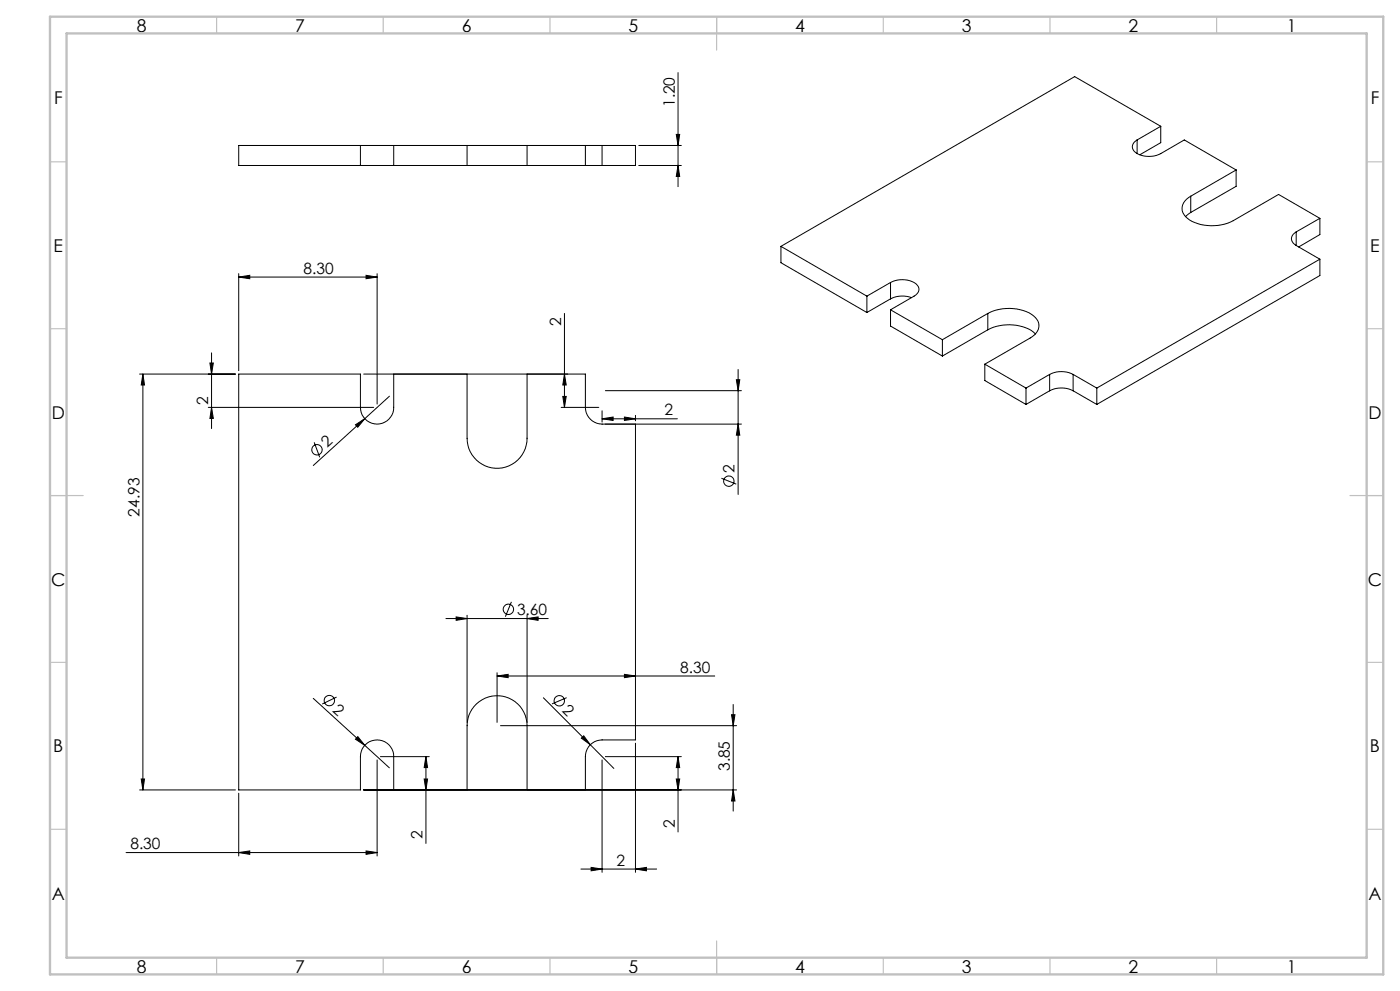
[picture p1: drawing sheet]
<svg xmlns="http://www.w3.org/2000/svg" width="420mm" height="297mm" viewBox="0 0 420 297" stroke-linecap="round" stroke-linejoin="round" font-family="sans-serif">
<g fill="none" stroke="#000" stroke-width=".3">
<path d="M203.4 21.8v34.1M348.2 37.8l-25.8-14.8-88.1 50.8M348.2 37.8l-7.1 4.1M348.2 37.8v5l-6.3 3.6M108.1 49.6h10M108.1 43.6h10M108.1 43.6h-36.5v6h36.5M108.1 43.6v6M118.1 49.6h22M118.1 43.6h22M118.1 43.6v6M140.1 49.6h18"/>
<path d="M140.1 43.6h18M140.1 43.6v6M158.1 43.6v6M158.1 49.6h17.5M158.1 43.6h17.5M175.6 49.6h5M175.6 43.6h5M175.6 43.6v6M180.6 43.6h10v6h-10M180.6 43.6v6M191.6 49.6h12.8M191.6 43.6h12.8"/>
<path d="M202.9 40.3h1l-.5 3.3zM203.4 49.6l.5 3.3h-1zM341.1 41.9a2.17 2.17 0 0 0-1.4 2.1 2.17 2.17 0 0 0 1.4 2 7.8 7.8 0 0 0 7.1 0l7.1-4.1 15.5 9M341.1 41.9v4.1M357.2 58.8a3.8 3.8 0 0 0-1.5 6.1 13.1 13.1 0 0 0 13.5 1.6l14.4-8.2 12.4 7.1M357.2 58.8v4.9M370.8 50.9l-13.6 7.9M370.8 50.9v4.9l-13.6 7.9M234.3 73.8l25.8 15M234.3 73.8v4.9l25.8 15M357.2 63.7l-1.5 1.2M388.9 69.5a2.17 2.17 0 0 0-1.5 2 2.17 2.17 0 0 0 1.5 2.1"/>
<path d="M388.9 73.6l7.1 4.1M388.9 69.5v4.1M396 65.4l-7.1 4.1M396 77.7l-67 38.6M396 65.4v4.9l-6.4 3.7M396 77.7v4.9l-67 38.6M71.6 83l3.3-.5v1zM71.6 82v29.1M71.6 83h41.5M109.8 82.5l3.3 .5-3.3 .5zM113.1 82v39.1M169.3 93.9v28.2"/>
<path d="M260.1 88.8v4.9M267.2 84.7a7.2 7.2 0 0 1 7.9 .7 2.07 2.07 0 0 1-.9 3.4l-7 4M267.2 92.8l15.5 9M267.2 84.7l-7.1 4.1M267.2 92.8v4.9l15.5 9M267.2 84.7v4.9M267.2 89.6l-7.1 4.1M273.4 89.2a7.8 7.8 0 0 0-6.2 .4M296.3 93.9a13.6 13.6 0 0 1 13.8 .7 3.6 3.6 0 0 1-.4 6.3l-14.2 8.2M296.3 98.8a13.6 13.6 0 0 1 13.8 .8l.5 .5M296.3 93.9l-13.6 7.9M296.3 93.9v4.9"/>
<path d="M296.3 98.8l-13.6 7.9M41.9 112.1h28.7M42.9 112.1l.5 3.3h-1zM42.9 112.1v124.6M63 108.8h1l-.5 3.3zM63.5 105.8v22.6M109.1 112.1h66.5v10a5.1 5.1 0 0 0 5 5h41.8M116.8 118.7l-22.8 20.8M118.1 112.1v10a5 5 0 0 1-5 5 5 5 0 0 1-5-5v-10h-36.5v124.6h36.5v-9.9a5 5 0 0 1 5-5 5 5 0 0 1 5 5v9.9M140.1 112.1v19.2a9 9 0 0 0 9 9 9 9 0 0 0 9-9v-19.2M168.8 118.8h1.1l-.6 3.3zM169.3 112.1l.6 3.3h-1.1z"/>
<path d="M181.6 117.1h40.8M220.9 113.8h1l-.5 3.3zM221.4 110.7v37.5M282.7 101.8v4.9M295.5 109.1l12.3 7.2M295.5 109.1v4.9l12.3 7.2M307.8 116.3v4.9M314.9 112.2a7.8 7.8 0 0 1 7 0M314.9 117.1a7.8 7.8 0 0 1 7 0M314.9 112.2l-7.1 4.1M314.9 112.2v4.9M314.9 117.1l-7.1 4.1"/>
<path d="M321.9 112.2l7.1 4.1M321.9 112.2v4.9M321.9 117.1l7.1 4.1M329 116.3v4.9M62.5 122.1h49.6M63.5 122.1l.5 3.3h-1zM94.3 132.6l1.6 4.5M106.6 127.3l2.8-1.8-2.1 2.6zM168.3 122.1h11.3M180.6 125.5l3.3-.5v1zM180.6 123.1v3.4M180.6 125.5h22.6"/>
<path d="M187.3 125l3.3 .5-3.3 .5zM190.6 124.5v1.6M190.6 127.1v94.7h-10a5 5 0 0 0-5 5v9.9M221.4 127.1l.5 3.3h-1zM216.4 143.3l4.5 1.8M133.8 185.4h30.7M136.8 184.9l3.3 .5-3.3 .5zM140.1 184.4v32.1M153.4 180.4l-1.8 4.4M158.1 185.4l3.3-.5v1zM158.1 184.4v32.1M94 209.3l22.8 20.8"/>
<path d="M101 208.9l-4.3 2.1M149.1 202.6l3.3-.5v1zM149.1 201.6v14.9M149.1 202.6h65.3M150.1 217.5h70.9M163 209.1l14.1 14.1M170 209.1l-4.4 1.9M187.3 202.1l3.3 .5-3.3 .5zM219.5 214.2h1l-.5 3.3zM220 211.1v32M41.9 236.7h28.7M42.4 233.5h1l-.5 3.2z"/>
<path d="M71.6 237.7v18.8M107.4 220.8l2 2.6-2.8-1.9zM109.1 236.7h111.9M113.1 227.7v28.8M114.1 226.8h14.7M127.2 233.5h1.1l-.5 3.2zM127.8 226.8l.5 3.2h-1.1zM127.8 226.8v26M140.1 236.7v-19.2a9 9 0 0 1 9-9 9 9 0 0 1 9 9v19.2M174.4 221.2l.7-.7 2 2.7zM177.1 223.2l7 7.1M180.6 227.7v33.7"/>
<path d="M181.6 226.8h22.8M190.6 222.7v38.7M202.9 233.5h1l-.5 3.2zM203.4 226.8l.5 3.2h-1zM203.4 226.8v22.5M220 236.7l.5 3.4h-1zM37.8 255.5h75.3M71.6 255.5l3.3-.5v1zM109.8 255l3.3 .5-3.3 .5zM177.3 260l3.3 .5-3.3 .5zM174.3 260.5h22.7M190.6 260.5l3.3-.5v1z"/>
<circle cx="95.1" cy="134.8" r="1.56"/>
<circle cx="218.7" cy="144.2" r="1.55"/>
<circle cx="152.5" cy="182.6" r="1.56"/>
<circle cx="98.8" cy="210" r="1.56"/>
<circle cx="167.8" cy="210" r="1.56"/>
</g>
<g fill="none" stroke="#c0c0c0" stroke-width=".35">
<path d="M65 5v5M115 5v5M165 5v5M215 5v10M265 5v5M315 5v5M365 5v5M15 48.5h5M410 48.5h5M15 98.5h5M410 98.5h5M15 148.5h10"/>
<path d="M405 148.5h10M15 198.5h5M410 198.5h5M15 248.5h5M410 248.5h5M65 287v5M115 287v5M165 287v5M215 282v10M265 287v5M315 287v5M365 287v5"/>
</g>
<path d="M15 5h400v287h-400zM20 10h390v277h-390z" fill="none" stroke="#c0c0c0" stroke-width=".7"/>
<g fill="#000">
<path d="M106.6 127.3l2.8-1.8-2.1 2.6zM107.4 220.8l2 2.6-2.8-1.9zM174.4 221.2l.7-.7 2 2.7z"/>
<path d="M203.4 49.6l.5 3.3h-1zM202.9 40.3h1l-.5 3.3zM42.4 233.5h1l-.5 3.2zM42.9 112.1l.5 3.3h-1zM63.5 122.1l.5 3.3h-1zM63 108.8h1l-.5 3.3zM168.8 118.8h1.1l-.6 3.3zM169.3 112.1l.6 3.3h-1.1z"/>
<path d="M136.8 184.9l3.3 .5-3.3 .5zM158.1 185.4l3.3-.5v1z"/>
<path d="M203.4 226.8l.5 3.2h-1zM202.9 233.5h1l-.5 3.2zM127.8 226.8l.5 3.2h-1.1zM127.2 233.5h1.1l-.5 3.2zM220.9 113.8h1l-.5 3.3zM221.4 127.1l.5 3.3h-1zM219.5 214.2h1l-.5 3.3zM220 236.7l.5 3.4h-1z"/>
<path d="M109.8 255l3.3 .5-3.3 .5zM71.6 255.5l3.3-.5v1zM109.8 82.5l3.3 .5-3.3 .5zM71.6 83l3.3-.5v1z"/>
<path d="M177.3 260l3.3 .5-3.3 .5zM190.6 260.5l3.3-.5v1zM180.6 125.5l3.3-.5v1zM187.3 125l3.3 .5-3.3 .5zM149.1 202.6l3.3-.5v1zM187.3 202.1l3.3 .5-3.3 .5z"/>
</g>
<g font-size="5.3">
<text x="41" y="9.5">8</text>
<text x="88.5" y="9.5">7</text>
<text x="138.5" y="9.5">6</text>
<text x="188.5" y="9.5">5</text>
<text x="238.5" y="9.5">4</text>
<text x="288.5" y="9.5">3</text>
<text x="338.5" y="9.5">2</text>
<text x="386" y="9.5">1</text>
<text x="16.2" y="31.3">F</text>
<text x="411.2" y="31.3">F</text>
<text x="16.1" y="75.5">E</text>
<text x="411.1" y="75.5">E</text>
<text x="15.5" y="125.5">D</text>
<text x="410.5" y="125.5">D</text>
<text x="15.4" y="175.5">C</text>
<text x="410.4" y="175.5">C</text>
<text x="16" y="225.5">B</text>
<text x="411" y="225.5">B</text>
<text x="15.5" y="269.8">A</text>
<text x="410.5" y="269.8">A</text>
<text x="41" y="291.5">8</text>
<text x="88.5" y="291.5">7</text>
<text x="138.5" y="291.5">6</text>
<text x="188.5" y="291.5">5</text>
<text x="238.5" y="291.5">4</text>
<text x="288.5" y="291.5">3</text>
<text x="338.5" y="291.5">2</text>
<text x="386" y="291.5">1</text>
</g>
<g font-size="4.7">
<text x="202.4" y="32.1" transform="rotate(-90 202.4 32.1)">1.20</text>
<text x="91.1" y="82">8.30</text>
<text x="168.4" y="97.8" transform="rotate(-90 168.4 97.8)">2</text>
<text x="62.5" y="121.3" transform="rotate(-90 62.5 121.3)">2</text>
<text x="199.3" y="124.5">2</text>
<text x="98.2" y="134.3" transform="rotate(-42 98.2 134.3)">2</text>
<text x="220.4" y="141.6" transform="rotate(-90 220.4 141.6)">2</text>
<text x="41.9" y="154.8" transform="rotate(-90 41.9 154.8)">24.93</text>
<text x="155.1" y="184.3">3.60</text>
<text x="204.1" y="201.6">8.30</text>
<text x="99.6" y="212.9" transform="rotate(42 99.6 212.9)">2</text>
<text x="168.4" y="213" transform="rotate(45 168.4 213)">2</text>
<text x="219" y="231.1" transform="rotate(-90 219 231.1)">3.85</text>
<text x="126.8" y="251.5" transform="rotate(-90 126.8 251.5)">2</text>
<text x="202.4" y="248" transform="rotate(-90 202.4 248)">2</text>
<text x="39.1" y="254.5">8.30</text>
<text x="185" y="259.4">2</text>
</g>
</svg>
